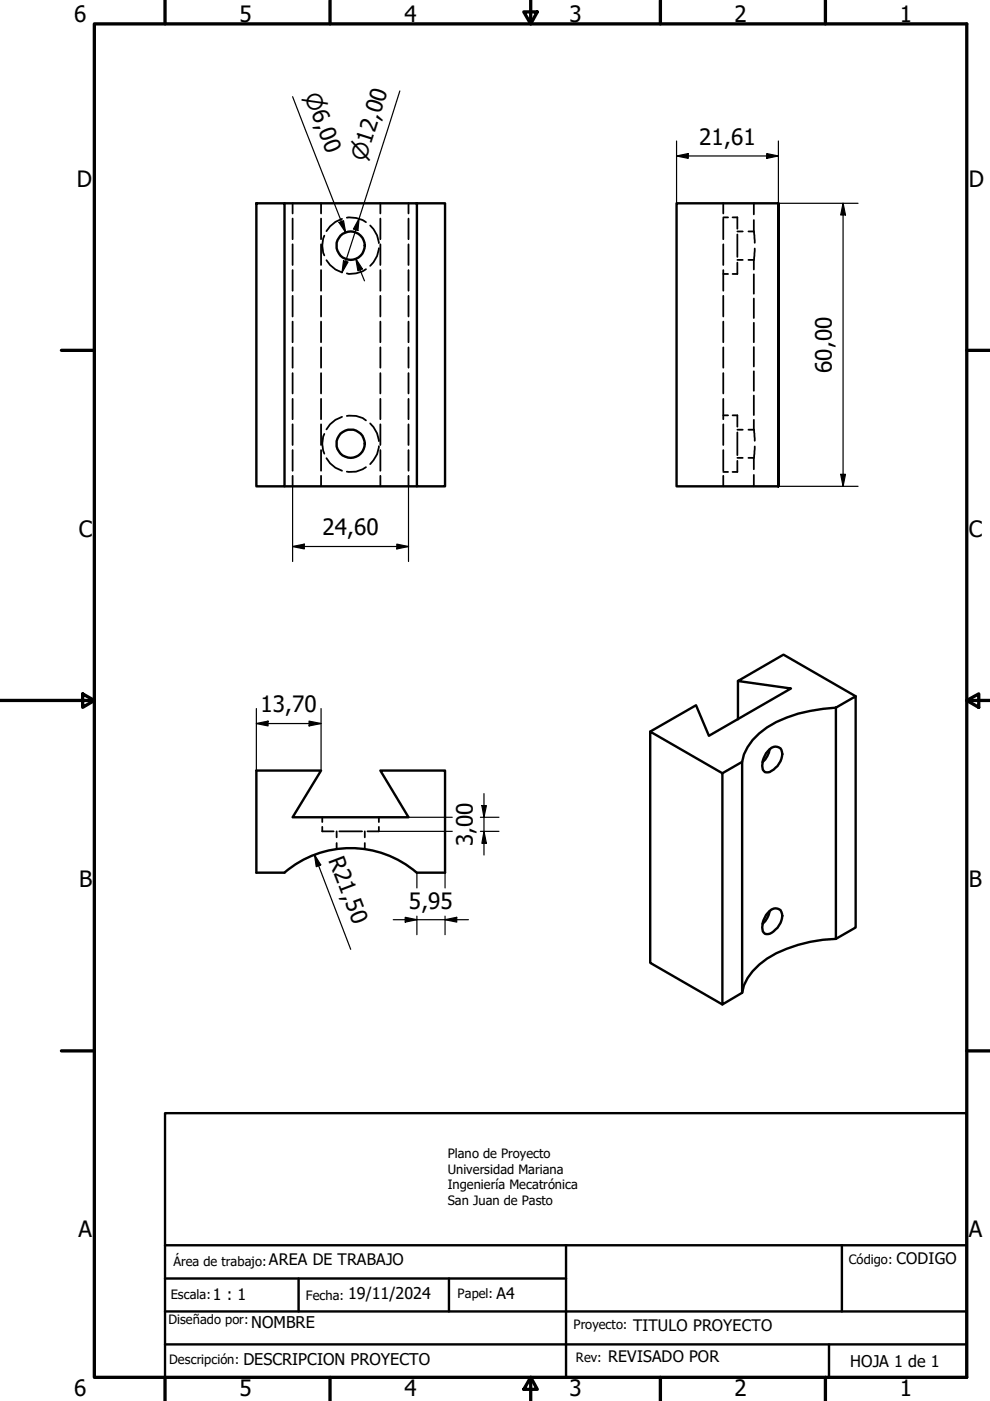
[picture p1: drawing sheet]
<svg xmlns="http://www.w3.org/2000/svg" width="210mm" height="297mm" viewBox="0 0 210 297" stroke-linecap="round" stroke-linejoin="round" font-family="sans-serif">
<!-- layer: Oculto (ISO) -->
<g fill="none" stroke="#000" stroke-width=".38">
<path d="M62 43.1v2.2M62 46.3v4.4M62 51.8v4.4M62 57.3v4.3M68.1 43.1v2.2M68.1 46.3v4.4M68.1 51.8v4.4M68.1 57.3v4.3M68.8 50a5.2 5.2 0 0 0 0 4.2M69.2 55.2l.8 1 1.1 .9 1.4 .7M72.5 46.4l-1.4 .6-1.1 1-.8 1M73.5 46.2a5.8 5.8 0 0 1 4.1 .9"/>
<path d="M77.6 57.1a5.3 5.3 0 0 1-4.1 .9M78.5 47.8a5.6 5.6 0 0 1 1.8 3.7M80.3 52.6a5.6 5.6 0 0 1-1.8 3.8M80.6 43.1v2.2M80.6 46.3v4.4M80.6 51.8v4.4M80.6 57.3v4.3M86.6 43.1v2.2M86.6 46.3v4.4M86.6 51.8v4.4M86.6 57.3v4.3M153.4 43.1v2.2"/>
<path d="M153.4 46.3v4.4M153.4 51.8v4.4M153.4 57.3v4.3M153.4 46.1h1M153.4 58.1h1M155.3 46.1h1v2.4M156.3 49.7v4.8M156.3 55.7v2.4h-1M156.3 49.1h1.2M156.3 55.1h1.2M158.7 49.1h1.1M158.7 55.1h1.1"/>
<path d="M159.8 49.1l.2 2.4M159.8 43.1v2.4M159.8 46.7v2.4M159.8 55.1v2M159.8 58.2v4.1M160 52.7l-.2 2.4M62 62.7v4.4M62 68.2v4.4M62 73.6v4.4M62 79.1v4.3M68.1 62.7v4.4M68.1 68.2v4.4"/>
<path d="M68.1 73.6v4.4M68.1 79.1v4.3M80.6 62.7v4.4M80.6 68.2v4.4M80.6 73.6v4.4M80.6 79.1v4.3M86.6 62.7v4.4M86.6 68.2v4.4M86.6 73.6v4.4M86.6 79.1v4.3M153.4 62.7v4.4M153.4 68.2v4.4"/>
<path d="M153.4 73.6v4.4M153.4 79.1v4.3M159.8 63.3v4.1M159.8 68.4v4.2M159.8 73.6v4.1M159.8 78.7v4.2M62 84.6v4.3M62 90v4.3M62 95.4v4.4M68.1 84.6v4.3M68.1 90v4.3M68.1 95.4v4.4"/>
<path d="M68.8 92a5.2 5.2 0 0 0 0 4.2M69.2 97.1l.8 1.1 1.1 1 1.4 .6M72.5 88.4l-1.4 .6-1.1 1-.8 1M73.5 88.2a5 5 0 0 1 4.1 .9M77.6 99a5 5 0 0 1-4.1 1M78.5 89.8a5.6 5.6 0 0 1 1.8 3.7M80.3 94.6a5.6 5.6 0 0 1-1.8 3.8M80.6 84.6v4.3M80.6 90v4.3M80.6 95.4v4.4M86.6 84.6v4.3M86.6 90v4.3"/>
<path d="M86.6 95.4v4.4M153.4 84.6v4.3M153.4 90v4.3M153.4 95.4v4.4M153.4 88.1h1M155.3 88.1h1v2.4M156.3 91.7v4.8M156.3 97.7v2.4h-1M156.3 91.1h1.2M156.3 97.1h1.2M158.7 91.1h1.1M158.7 97.1h1.1"/>
<path d="M159.8 91.1l.2 2.4M159.8 83.9v4.1M159.8 89v2.1M159.8 97.1v2.4M160 94.7l-.2 2.4M62 100.9v2.2M68.1 100.9v2.2M80.6 100.9v2.2M86.6 100.9v2.2M153.4 100.9v2.2M153.4 100.1h1M159.8 100.7v2.4"/>
<path d="M68.3 175.3v1h2.4M68.3 173.3v1M71.4 176.3v1.2M71.4 178.7v1.3M71.9 176.3h4.9M77.3 176.3v1.2M77.3 178.7v1.3M80.3 175.3v1h-2.4M80.3 173.3v1"/>
</g>
<!-- layer: Visible (ISO) -->
<g fill="none" stroke="#000" stroke-width=".51">
<path d="M54.4 43.1h5.9v60h-5.9zM60.3 43.1h28.1v60h6v-60h-6M165 43.1v60v-60h-21.6v60h21.6M60.3 103.1h28.1M156.5 144.4v8.1M162.8 159.2a1.66 1.66 0 0 1 2.9-.2 3.9 3.9 0 0 1-2.1 4.4 1.15 1.15 0 0 1-1.4 .3 1.15 1.15 0 0 1-.6-1.3l.3-1.7zM163.2 158.9a4.7 4.7 0 0 1-1.5 2.7M177.2 150l4.2-2.4v49l-4.2 2.5zM177.2 150a29.7 29.7 0 0 0-14.6 4.2 11.4 11.4 0 0 0-5.2 7.3M181.4 147.6l-15.3-8.8-9.6 5.6 11.2 1.6-17.4 10-2.7-6.5-9.7 5.6M153.2 163.9l4.2-2.4v49l-4.2 2.5zM153.2 163.9l-15.3-8.8v49l15.3 8.9"/>
<path d="M88.4 185h6v-21.6h-13.8l6 9.9h-24.6l6.1-9.9h-13.7v21.6h5.9a21.5 21.5 0 0 1 28.1 0M162.8 193.5a1.62 1.62 0 0 1 2.9-.2 4 4 0 0 1-2.1 4.5 1.18 1.18 0 0 1-1.4 .2 1.18 1.18 0 0 1-.6-1.4l.3-1.6zM163.2 193.2a4.7 4.7 0 0 1-1.5 2.7M177.2 199.1a29.7 29.7 0 0 0-14.6 4.1 11.5 11.5 0 0 0-5.2 7.3"/>
<circle cx="74.3" cy="52.1" r="3"/>
<circle cx="74.4" cy="94.1" r="2.99"/>
</g>
<path d="M35 236h170v56h-170zM35 271.1h85M35 278.1h170M35 264h170M63.3 271.1v7M95.2 271.1v7M120 264v28M178.5 264v14.1M35 285h170M175.8 285v7" fill="none" stroke="#000" stroke-width=".51"/>
<!-- layer: Borde (ISO) -->
<g fill="none" stroke="#000" stroke-width=".7">
<path d="M20 5.1h185v286.9h-185zM35 0v5.1M70 0v5.1M111.1 2.5h2.8l-1.4 2.6zM112.5 0v5.1M140 0v5.1M175 0v5.1M13 74.3h7M205 74.3h5M0 148.5h20M17.5 147.1l2.5 1.4-2.5 1.5zM205 148.5l2.5-1.4v2.9z"/>
<path d="M205 148.5h5M13 222.8h7M205 222.8h5M35 292v5M70 292v5M112.5 292l1.4 2.6h-2.8zM112.5 292v5M140 292v5M175 292v5"/>
</g>
<!-- layer: Cota (ISO) -->
<g fill="none" stroke="#000" stroke-width=".25">
<path d="M84.8 19.3l-12.3 38.5M62 20.5l11.3 28.8-1-2.3M143.4 33.1l2.5-.5v1zM143.4 33.1h21.6M143.4 29.9v13.2M162.6 32.6l2.4 .5-2.4 .5zM165 29.9v13.2h16.9M71.9 47.2l.9-.4 .5 2.5zM72.8 55.3l1 .2-1.3 2.3zM75.4 54.8l1.4 2.2-.9 .4zM75.4 54.8l1.9 4.7M76.1 46.3l-.2 2.6-1-.3z"/>
<path d="M178.8 43.1l.5 2.5h-1.1zM178.8 43.1v60M62 115.9l2.5-.5v1zM62 115.9h24.6M62 103.1v15.9M84.1 115.4l2.5 .5-2.5 .5zM86.6 103.1v15.9M165 103.1h16.9M178.2 100.6h1.1l-.5 2.5zM54.4 153.4l2.4-.5v1zM54.4 153.4h13.7M54.4 150.2v13.2"/>
<path d="M65.5 152.9l2.6 .5-2.6 .5zM68.1 150.2v13.2M80.3 176.3h15.6M86.6 173.3h9.3M101.9 173.3h3.9M101.9 176.3h3.9M102.2 170.8h.9l-.5 2.5zM102.6 176.3l.5 2.5h-.9zM102.6 168.3v13M66.7 181.2l1.3 2.2-.9 .4zM66.7 181.2l7.7 20.1M83.4 195h15.9"/>
<path d="M85.9 194.5l2.5 .5-2.5 .5zM88.4 185v3.3M88.4 194.2v4M94.4 195l2.4-.5v1zM94.4 185v3.3M94.4 194.2v4"/>
</g>
<g fill="#000">
<path d="M143.4 33.1l2.5-.5v1zM162.6 32.6l2.4 .5-2.4 .5zM71.9 47.2l.9-.4 .5 2.5zM72.8 55.3l1 .2-1.3 2.3zM76.1 46.3l-.2 2.6-1-.3zM75.4 54.8l1.4 2.2-.9 .4zM178.8 43.1l.5 2.5h-1.1zM62 115.9l2.5-.5v1zM84.1 115.4l2.5 .5-2.5 .5zM178.2 100.6h1.1l-.5 2.5zM54.4 153.4l2.4-.5v1zM65.5 152.9l2.6 .5-2.6 .5z"/>
<path d="M102.2 170.8h.9l-.5 2.5zM102.6 176.3l.5 2.5h-.9zM66.7 181.2l1.3 2.2-.9 .4zM85.9 194.5l2.5 .5-2.5 .5zM94.4 195l2.4-.5v1z"/>
</g>
<g font-size="4.8">
<text x="15.7" y="4.6">6</text>
<text x="50.8" y="4.6">5</text>
<text x="85.8" y="4.6">4</text>
<text x="120.8" y="4.6">3</text>
<text x="155.8" y="4.6">2</text>
<text x="190.8" y="4.6">1</text>
<text x="148.3" y="30.7">21,61</text>
<text x="16.3" y="39.5">D</text>
<text x="205.4" y="39.5">D</text>
<text x="176.3" y="79" transform="rotate(-90 176.3 79)">60,00</text>
<text x="16.7" y="113.8">C</text>
<text x="68.4" y="113.5">24,60</text>
<text x="205.4" y="113.8">C</text>
<text x="55.2" y="151">13,70</text>
<text x="100.3" y="179.4" transform="rotate(-90 100.3 179.4)">3,00</text>
<text x="69.6" y="182.3" transform="rotate(69 69.6 182.3)">R21,50</text>
<text x="16.8" y="188">B</text>
<text x="205.4" y="188">B</text>
<text x="86.7" y="192.6">5,95</text>
<text x="16.6" y="262.3">A</text>
<text x="205.4" y="262.3">A</text>
<text x="15.7" y="296">6</text>
<text x="50.8" y="296">5</text>
<text x="85.8" y="296">4</text>
<text x="120.8" y="296">3</text>
<text x="155.8" y="296">2</text>
<text x="190.8" y="296">1</text>
</g>
<g font-size="4.6">
<text x="64.5" y="20.4" transform="rotate(69 64.5 20.4)">⌀6,00</text>
<text x="77.5" y="34.4" transform="rotate(-72 77.5 34.4)">⌀12,00</text>
</g>
<g font-size="3.4">
<text x="57" y="268.2">AREA DE TRABAJO</text>
<text x="190.1" y="267.9">CODIGO</text>
<text x="45.1" y="275.6">1 : 1</text>
<text x="73.8" y="275.4">19/11/2024</text>
<text x="105.3" y="275.4">A4</text>
<text x="53.3" y="281.5">NOMBRE</text>
<text x="134.2" y="282.2">TITULO PROYECTO</text>
<text x="51.6" y="289.4">DESCRIPCION PROYECTO</text>
<text x="129" y="288.8">REVISADO POR</text>
<text x="180.3" y="289.8">HOJA 1 de 1</text>
</g>
<g font-size="2.7">
<text x="94.9" y="245.6">Plano de Proyecto</text>
<text x="94.9" y="248.9">Universidad Mariana</text>
<text x="94.9" y="252.1">Ingeniería Mecatrónica</text>
<text x="94.9" y="255.4">San Juan de Pasto</text>
<text x="36.8" y="268.3">Área de trabajo:</text>
<text x="180" y="268.1">Código:</text>
<text x="36.2" y="275.5">Escala:</text>
<text x="64.8" y="275.6">Fecha:</text>
<text x="97" y="275.3">Papel:</text>
<text x="35.8" y="280.7">Diseñado por:</text>
<text x="121.6" y="281.9">Proyecto:</text>
<text x="35.9" y="289.3">Descripción:</text>
<text x="122.1" y="288.8">Rev:</text>
</g>
</svg>
